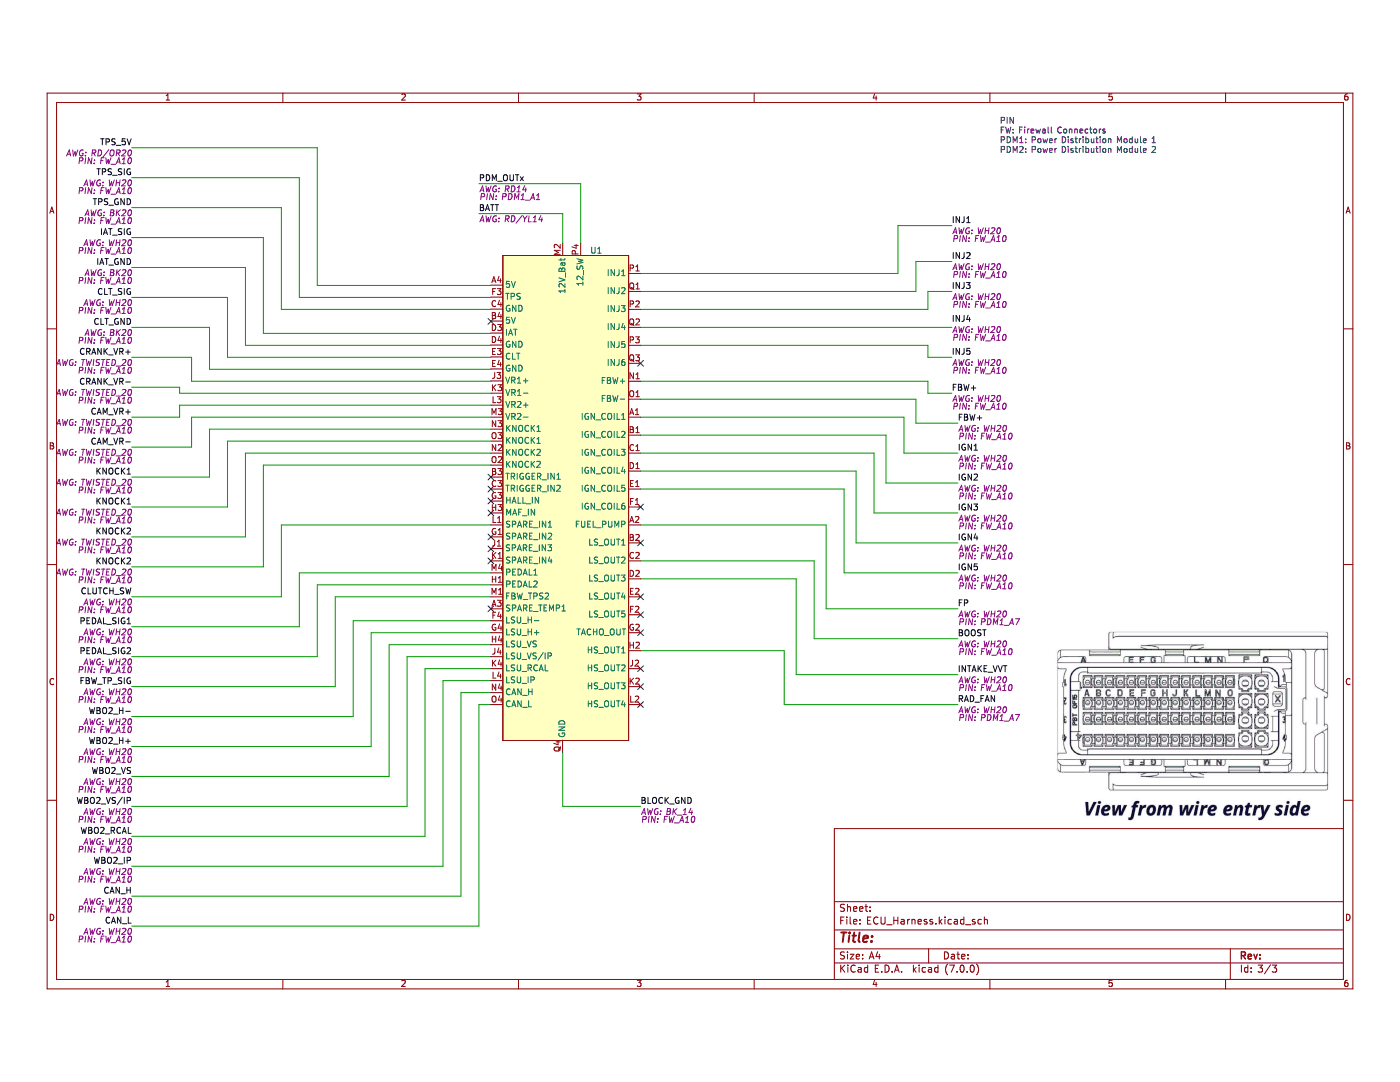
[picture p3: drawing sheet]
(kicad_sch (version 20230121) (generator eeschema)

 (paper "A4")

 (lib_symbols
  (symbol "RallyCarElectricals:PrimisECU" (in_bom yes) (on_board yes)
   (property "Reference" "U" (at 8.89 50.8 0) (effects (font (size 1.27 1.27))))
   (property "Value" "" (at 6.35 33.02 0) (effects (font (size 1.27 1.27))))
   (property "Footprint" "" (at 6.35 33.02 0) (effects (font (size 1.27 1.27)) hide))
   (property "Datasheet" "" (at 6.35 33.02 0) (effects (font (size 1.27 1.27)) hide))
   (symbol "PrimisECU_0_1"
    (rectangle (start -12.6677 49.4625) (end 14.0023 -53.4075) (stroke (width 0) (type default)) (fill (type background))))
   (symbol "PrimisECU_1_1"
    (pin input line (at 16.5423 15.1725 180) (length 2.54) (name "IGN_COIL1" (effects (font (size 1.27 1.27)))) (number "A1" (effects (font (size 1.27 1.27)))))
    (pin input line (at 16.5423 -7.6875 180) (length 2.54) (name "FUEL_PUMP" (effects (font (size 1.27 1.27)))) (number "A2" (effects (font (size 1.27 1.27)))))
    (pin input line (at -15.2077 -25.4675 0) (length 2.54) (name "SPARE_TEMP1" (effects (font (size 1.27 1.27)))) (number "A3" (effects (font (size 1.27 1.27)))))
    (pin input line (at -15.24 43.18 0) (length 2.54) (name "5V" (effects (font (size 1.27 1.27)))) (number "A4" (effects (font (size 1.27 1.27)))))
    (pin input line (at 16.5423 11.3625 180) (length 2.54) (name "IGN_COIL2" (effects (font (size 1.27 1.27)))) (number "B1" (effects (font (size 1.27 1.27)))))
    (pin input line (at 16.5423 -11.4975 180) (length 2.54) (name "LS_OUT1" (effects (font (size 1.27 1.27)))) (number "B2" (effects (font (size 1.27 1.27)))))
    (pin input line (at -15.2077 2.4725 0) (length 2.54) (name "TRIGGER_IN1" (effects (font (size 1.27 1.27)))) (number "B3" (effects (font (size 1.27 1.27)))))
    (pin input line (at -15.24 35.56 0) (length 2.54) (name "5V" (effects (font (size 1.27 1.27)))) (number "B4" (effects (font (size 1.27 1.27)))))
    (pin input line (at 16.5423 7.5525 180) (length 2.54) (name "IGN_COIL3" (effects (font (size 1.27 1.27)))) (number "C1" (effects (font (size 1.27 1.27)))))
    (pin input line (at 16.5423 -15.3075 180) (length 2.54) (name "LS_OUT2" (effects (font (size 1.27 1.27)))) (number "C2" (effects (font (size 1.27 1.27)))))
    (pin input line (at -15.2077 -0.0675 0) (length 2.54) (name "TRIGGER_IN2" (effects (font (size 1.27 1.27)))) (number "C3" (effects (font (size 1.27 1.27)))))
    (pin input line (at -15.24 38.1 0) (length 2.54) (name "GND" (effects (font (size 1.27 1.27)))) (number "C4" (effects (font (size 1.27 1.27)))))
    (pin input line (at 16.5423 3.7425 180) (length 2.54) (name "IGN_COIL4" (effects (font (size 1.27 1.27)))) (number "D1" (effects (font (size 1.27 1.27)))))
    (pin input line (at 16.5423 -19.1175 180) (length 2.54) (name "LS_OUT3" (effects (font (size 1.27 1.27)))) (number "D2" (effects (font (size 1.27 1.27)))))
    (pin input line (at -15.24 33.02 0) (length 2.54) (name "IAT" (effects (font (size 1.27 1.27)))) (number "D3" (effects (font (size 1.27 1.27)))))
    (pin input line (at -15.24 30.48 0) (length 2.54) (name "GND" (effects (font (size 1.27 1.27)))) (number "D4" (effects (font (size 1.27 1.27)))))
    (pin input line (at 16.5423 -0.0675 180) (length 2.54) (name "IGN_COIL5" (effects (font (size 1.27 1.27)))) (number "E1" (effects (font (size 1.27 1.27)))))
    (pin input line (at 16.5423 -22.9275 180) (length 2.54) (name "LS_OUT4" (effects (font (size 1.27 1.27)))) (number "E2" (effects (font (size 1.27 1.27)))))
    (pin input line (at -15.24 27.94 0) (length 2.54) (name "CLT" (effects (font (size 1.27 1.27)))) (number "E3" (effects (font (size 1.27 1.27)))))
    (pin input line (at -15.24 25.4 0) (length 2.54) (name "GND" (effects (font (size 1.27 1.27)))) (number "E4" (effects (font (size 1.27 1.27)))))
    (pin input line (at 16.5423 -3.8775 180) (length 2.54) (name "IGN_COIL6" (effects (font (size 1.27 1.27)))) (number "F1" (effects (font (size 1.27 1.27)))))
    (pin input line (at 16.5423 -26.7375 180) (length 2.54) (name "LS_OUT5" (effects (font (size 1.27 1.27)))) (number "F2" (effects (font (size 1.27 1.27)))))
    (pin input line (at -15.24 40.64 0) (length 2.54) (name "TPS" (effects (font (size 1.27 1.27)))) (number "F3" (effects (font (size 1.27 1.27)))))
    (pin input line (at -15.2077 -28.0075 0) (length 2.54) (name "LSU_H-" (effects (font (size 1.27 1.27)))) (number "F4" (effects (font (size 1.27 1.27)))))
    (pin input line (at -15.2077 -10.2275 0) (length 2.54) (name "SPARE_IN2" (effects (font (size 1.27 1.27)))) (number "G1" (effects (font (size 1.27 1.27)))))
    (pin input line (at 16.5423 -30.5475 180) (length 2.54) (name "TACHO_OUT" (effects (font (size 1.27 1.27)))) (number "G2" (effects (font (size 1.27 1.27)))))
    (pin input line (at -15.2077 -2.6075 0) (length 2.54) (name "HALL_IN" (effects (font (size 1.27 1.27)))) (number "G3" (effects (font (size 1.27 1.27)))))
    (pin input line (at -15.2077 -30.5475 0) (length 2.54) (name "LSU_H+" (effects (font (size 1.27 1.27)))) (number "G4" (effects (font (size 1.27 1.27)))))
    (pin input line (at -15.2077 -20.3875 0) (length 2.54) (name "PEDAL2" (effects (font (size 1.27 1.27)))) (number "H1" (effects (font (size 1.27 1.27)))))
    (pin input line (at 16.5423 -34.3575 180) (length 2.54) (name "HS_OUT1" (effects (font (size 1.27 1.27)))) (number "H2" (effects (font (size 1.27 1.27)))))
    (pin input line (at -15.2077 -5.1475 0) (length 2.54) (name "MAF_IN" (effects (font (size 1.27 1.27)))) (number "H3" (effects (font (size 1.27 1.27)))))
    (pin input line (at -15.2077 -33.0875 0) (length 2.54) (name "LSU_VS" (effects (font (size 1.27 1.27)))) (number "H4" (effects (font (size 1.27 1.27)))))
    (pin input line (at -15.24 -12.7 0) (length 2.54) (name "SPARE_IN3" (effects (font (size 1.27 1.27)))) (number "J1" (effects (font (size 1.27 1.27)))))
    (pin input line (at 16.5423 -38.1675 180) (length 2.54) (name "HS_OUT2" (effects (font (size 1.27 1.27)))) (number "J2" (effects (font (size 1.27 1.27)))))
    (pin input line (at -15.24 22.86 0) (length 2.54) (name "VR1+" (effects (font (size 1.27 1.27)))) (number "J3" (effects (font (size 1.27 1.27)))))
    (pin input line (at -15.2077 -35.6275 0) (length 2.54) (name "LSU_VS/IP" (effects (font (size 1.27 1.27)))) (number "J4" (effects (font (size 1.27 1.27)))))
    (pin input line (at -15.2077 -15.3075 0) (length 2.54) (name "SPARE_IN4" (effects (font (size 1.27 1.27)))) (number "K1" (effects (font (size 1.27 1.27)))))
    (pin input line (at 16.5423 -41.9775 180) (length 2.54) (name "HS_OUT3" (effects (font (size 1.27 1.27)))) (number "K2" (effects (font (size 1.27 1.27)))))
    (pin input line (at -15.2077 20.2525 0) (length 2.54) (name "VR1-" (effects (font (size 1.27 1.27)))) (number "K3" (effects (font (size 1.27 1.27)))))
    (pin input line (at -15.2077 -38.1675 0) (length 2.54) (name "LSU_RCAL" (effects (font (size 1.27 1.27)))) (number "K4" (effects (font (size 1.27 1.27)))))
    (pin input line (at -15.2077 -7.6875 0) (length 2.54) (name "SPARE_IN1" (effects (font (size 1.27 1.27)))) (number "L1" (effects (font (size 1.27 1.27)))))
    (pin input line (at 16.5423 -45.7875 180) (length 2.54) (name "HS_OUT4" (effects (font (size 1.27 1.27)))) (number "L2" (effects (font (size 1.27 1.27)))))
    (pin input line (at -15.2077 17.7125 0) (length 2.54) (name "VR2+" (effects (font (size 1.27 1.27)))) (number "L3" (effects (font (size 1.27 1.27)))))
    (pin input line (at -15.2077 -40.7075 0) (length 2.54) (name "LSU_IP" (effects (font (size 1.27 1.27)))) (number "L4" (effects (font (size 1.27 1.27)))))
    (pin input line (at -15.2077 -22.9275 0) (length 2.54) (name "FBW_TPS2" (effects (font (size 1.27 1.27)))) (number "M1" (effects (font (size 1.27 1.27)))))
    (pin input line (at 0.0323 52.0025 270) (length 2.54) (name "12V_Bat" (effects (font (size 1.27 1.27)))) (number "M2" (effects (font (size 1.27 1.27)))))
    (pin input line (at -15.2077 15.1725 0) (length 2.54) (name "VR2-" (effects (font (size 1.27 1.27)))) (number "M3" (effects (font (size 1.27 1.27)))))
    (pin input line (at -15.2077 -17.8475 0) (length 2.54) (name "PEDAL1" (effects (font (size 1.27 1.27)))) (number "M4" (effects (font (size 1.27 1.27)))))
    (pin input line (at 16.5423 22.7925 180) (length 2.54) (name "FBW+" (effects (font (size 1.27 1.27)))) (number "N1" (effects (font (size 1.27 1.27)))))
    (pin input line (at -15.2077 7.5525 0) (length 2.54) (name "KNOCK2" (effects (font (size 1.27 1.27)))) (number "N2" (effects (font (size 1.27 1.27)))))
    (pin input line (at -15.2077 12.6325 0) (length 2.54) (name "KNOCK1" (effects (font (size 1.27 1.27)))) (number "N3" (effects (font (size 1.27 1.27)))))
    (pin input line (at -15.2077 -43.2475 0) (length 2.54) (name "CAN_H" (effects (font (size 1.27 1.27)))) (number "N4" (effects (font (size 1.27 1.27)))))
    (pin input line (at 16.5423 18.9825 180) (length 2.54) (name "FBW-" (effects (font (size 1.27 1.27)))) (number "O1" (effects (font (size 1.27 1.27)))))
    (pin input line (at -15.2077 5.0125 0) (length 2.54) (name "KNOCK2" (effects (font (size 1.27 1.27)))) (number "O2" (effects (font (size 1.27 1.27)))))
    (pin input line (at -15.2077 10.0925 0) (length 2.54) (name "KNOCK1" (effects (font (size 1.27 1.27)))) (number "O3" (effects (font (size 1.27 1.27)))))
    (pin input line (at -15.2077 -45.7875 0) (length 2.54) (name "CAN_L" (effects (font (size 1.27 1.27)))) (number "O4" (effects (font (size 1.27 1.27)))))
    (pin input line (at 16.5423 45.6525 180) (length 2.54) (name "INJ1" (effects (font (size 1.27 1.27)))) (number "P1" (effects (font (size 1.27 1.27)))))
    (pin input line (at 16.5423 38.0325 180) (length 2.54) (name "INJ3" (effects (font (size 1.27 1.27)))) (number "P2" (effects (font (size 1.27 1.27)))))
    (pin input line (at 16.5423 30.4125 180) (length 2.54) (name "INJ5" (effects (font (size 1.27 1.27)))) (number "P3" (effects (font (size 1.27 1.27)))))
    (pin input line (at 3.8423 52.0025 270) (length 2.54) (name "12_SW" (effects (font (size 1.27 1.27)))) (number "P4" (effects (font (size 1.27 1.27)))))
    (pin input line (at 16.5423 41.8425 180) (length 2.54) (name "INJ2" (effects (font (size 1.27 1.27)))) (number "Q1" (effects (font (size 1.27 1.27)))))
    (pin input line (at 16.5423 34.2225 180) (length 2.54) (name "INJ4" (effects (font (size 1.27 1.27)))) (number "Q2" (effects (font (size 1.27 1.27)))))
    (pin input line (at 16.5423 26.6025 180) (length 2.54) (name "INJ6" (effects (font (size 1.27 1.27)))) (number "Q3" (effects (font (size 1.27 1.27)))))
    (pin input line (at 0 -55.88 90) (length 2.54) (name "GND" (effects (font (size 1.27 1.27)))) (number "Q4" (effects (font (size 1.27 1.27))))))))


 (no_connect (at 135.89 139.7))
 (no_connect (at 104.14 58.42))
 (no_connect (at 104.14 104.14))
 (no_connect (at 135.89 105.41))
 (no_connect (at 135.89 135.89))
 (no_connect (at 104.14 91.44))
 (no_connect (at 104.14 109.22))
 (no_connect (at 135.89 124.46))
 (no_connect (at 104.14 93.98))
 (no_connect (at 104.14 106.68))
 (no_connect (at 104.14 119.38))
 (no_connect (at 104.14 96.52))
 (no_connect (at 135.89 132.08))
 (no_connect (at 135.89 67.31))
 (no_connect (at 104.14 99.06))
 (no_connect (at 135.89 116.84))
 (no_connect (at 135.89 97.79))
 (no_connect (at 135.89 120.65))

 (wire (pts (xy 52.07 63.5) (xy 104.14 63.5)) (stroke (width 0) (type default)))
 (wire (pts (xy 71.12 135.89) (xy 71.12 116.84)) (stroke (width 0) (type default)))
 (wire (pts (xy 135.89 71.12) (xy 196.85 71.12)) (stroke (width 0) (type default)))
 (wire (pts (xy 63.5 111.76) (xy 104.14 111.76)) (stroke (width 0) (type default)))
 (wire (pts (xy 27.94 78.74) (xy 38.1 78.74)) (stroke (width 0) (type default)))
 (wire (pts (xy 119.38 161.29) (xy 135.89 161.29)) (stroke (width 0) (type default)))
 (wire (pts (xy 44.45 91.44) (xy 44.45 81.28)) (stroke (width 0) (type default)))
 (wire (pts (xy 135.89 101.6) (xy 175.26 101.6)) (stroke (width 0) (type default)))
 (wire (pts (xy 27.94 135.89) (xy 71.12 135.89)) (stroke (width 0) (type default)))
 (wire (pts (xy 78.74 148.59) (xy 78.74 124.46)) (stroke (width 0) (type default)))
 (wire (pts (xy 67.31 50.8) (xy 104.14 50.8)) (stroke (width 0) (type default)))
 (wire (pts (xy 27.94 104.14) (xy 52.07 104.14)) (stroke (width 0) (type default)))
 (wire (pts (xy 123.19 29.21) (xy 123.19 41.91)) (stroke (width 0) (type default)))
 (wire (pts (xy 135.89 52.07) (xy 194.31 52.07)) (stroke (width 0) (type default)))
 (wire (pts (xy 59.69 34.29) (xy 27.94 34.29)) (stroke (width 0) (type default)))
 (wire (pts (xy 59.69 55.88) (xy 59.69 34.29)) (stroke (width 0) (type default)))
 (wire (pts (xy 55.88 110.49) (xy 55.88 88.9)) (stroke (width 0) (type default)))
 (wire (pts (xy 104.14 139.7) (xy 101.6 139.7)) (stroke (width 0) (type default)))
 (wire (pts (xy 74.93 142.24) (xy 74.93 121.92)) (stroke (width 0) (type default)))
 (wire (pts (xy 27.94 91.44) (xy 44.45 91.44)) (stroke (width 0) (type default)))
 (wire (pts (xy 63.5 123.19) (xy 63.5 111.76)) (stroke (width 0) (type default)))
 (wire (pts (xy 27.94 180.34) (xy 97.79 180.34)) (stroke (width 0) (type default)))
 (wire (pts (xy 86.36 161.29) (xy 86.36 129.54)) (stroke (width 0) (type default)))
 (wire (pts (xy 52.07 104.14) (xy 52.07 86.36)) (stroke (width 0) (type default)))
 (wire (pts (xy 194.31 80.01) (xy 203.2 80.01)) (stroke (width 0) (type default)))
 (wire (pts (xy 135.89 55.88) (xy 196.85 55.88)) (stroke (width 0) (type default)))
 (wire (pts (xy 187.96 82.55) (xy 187.96 92.71)) (stroke (width 0) (type default)))
 (wire (pts (xy 38.1 72.39) (xy 38.1 73.66)) (stroke (width 0) (type default)))
 (wire (pts (xy 135.89 82.55) (xy 187.96 82.55)) (stroke (width 0) (type default)))
 (wire (pts (xy 40.64 71.12) (xy 104.14 71.12)) (stroke (width 0) (type default)))
 (wire (pts (xy 168.91 133.35) (xy 203.2 133.35)) (stroke (width 0) (type default)))
 (wire (pts (xy 166.37 139.7) (xy 203.2 139.7)) (stroke (width 0) (type default)))
 (wire (pts (xy 44.45 59.69) (xy 44.45 68.58)) (stroke (width 0) (type default)))
 (wire (pts (xy 40.64 85.09) (xy 40.64 78.74)) (stroke (width 0) (type default)))
 (wire (pts (xy 181.61 90.17) (xy 181.61 105.41)) (stroke (width 0) (type default)))
 (wire (pts (xy 27.94 129.54) (xy 67.31 129.54)) (stroke (width 0) (type default)))
 (wire (pts (xy 90.17 132.08) (xy 104.14 132.08)) (stroke (width 0) (type default)))
 (wire (pts (xy 135.89 59.69) (xy 201.93 59.69)) (stroke (width 0) (type default)))
 (wire (pts (xy 71.12 116.84) (xy 104.14 116.84)) (stroke (width 0) (type default)))
 (wire (pts (xy 82.55 154.94) (xy 82.55 127)) (stroke (width 0) (type default)))
 (wire (pts (xy 38.1 78.74) (xy 38.1 76.2)) (stroke (width 0) (type default)))
 (wire (pts (xy 101.6 186.69) (xy 27.94 186.69)) (stroke (width 0) (type default)))
 (wire (pts (xy 55.88 60.96) (xy 104.14 60.96)) (stroke (width 0) (type default)))
 (wire (pts (xy 196.85 55.88) (xy 196.85 52.07)) (stroke (width 0) (type default)))
 (wire (pts (xy 27.94 116.84) (xy 59.69 116.84)) (stroke (width 0) (type default)))
 (wire (pts (xy 38.1 73.66) (xy 104.14 73.66)) (stroke (width 0) (type default)))
 (wire (pts (xy 27.94 148.59) (xy 78.74 148.59)) (stroke (width 0) (type default)))
 (wire (pts (xy 179.07 93.98) (xy 179.07 111.76)) (stroke (width 0) (type default)))
 (wire (pts (xy 48.26 97.79) (xy 48.26 83.82)) (stroke (width 0) (type default)))
 (wire (pts (xy 44.45 68.58) (xy 104.14 68.58)) (stroke (width 0) (type default)))
 (wire (pts (xy 168.91 113.03) (xy 168.91 133.35)) (stroke (width 0) (type default)))
 (wire (pts (xy 27.94 72.39) (xy 38.1 72.39)) (stroke (width 0) (type default)))
 (wire (pts (xy 27.94 123.19) (xy 63.5 123.19)) (stroke (width 0) (type default)))
 (wire (pts (xy 27.94 142.24) (xy 74.93 142.24)) (stroke (width 0) (type default)))
 (wire (pts (xy 135.89 93.98) (xy 179.07 93.98)) (stroke (width 0) (type default)))
 (wire (pts (xy 187.96 92.71) (xy 203.2 92.71)) (stroke (width 0) (type default)))
 (wire (pts (xy 191.77 78.74) (xy 191.77 86.36)) (stroke (width 0) (type default)))
 (wire (pts (xy 196.85 73.66) (xy 201.93 73.66)) (stroke (width 0) (type default)))
 (wire (pts (xy 119.38 149.86) (xy 119.38 161.29)) (stroke (width 0) (type default)))
 (wire (pts (xy 135.89 63.5) (xy 196.85 63.5)) (stroke (width 0) (type default)))
 (wire (pts (xy 48.26 53.34) (xy 48.26 66.04)) (stroke (width 0) (type default)))
 (wire (pts (xy 93.98 173.99) (xy 93.98 134.62)) (stroke (width 0) (type default)))
 (wire (pts (xy 196.85 66.04) (xy 201.93 66.04)) (stroke (width 0) (type default)))
 (wire (pts (xy 27.94 161.29) (xy 86.36 161.29)) (stroke (width 0) (type default)))
 (wire (pts (xy 135.89 90.17) (xy 181.61 90.17)) (stroke (width 0) (type default)))
 (wire (pts (xy 27.94 40.64) (xy 55.88 40.64)) (stroke (width 0) (type default)))
 (wire (pts (xy 27.94 59.69) (xy 44.45 59.69)) (stroke (width 0) (type default)))
 (wire (pts (xy 27.94 53.34) (xy 48.26 53.34)) (stroke (width 0) (type default)))
 (wire (pts (xy 119.38 35.56) (xy 119.38 41.91)) (stroke (width 0) (type default)))
 (wire (pts (xy 55.88 88.9) (xy 104.14 88.9)) (stroke (width 0) (type default)))
 (wire (pts (xy 59.69 101.6) (xy 104.14 101.6)) (stroke (width 0) (type default)))
 (wire (pts (xy 172.72 125.73) (xy 203.2 125.73)) (stroke (width 0) (type default)))
 (wire (pts (xy 166.37 128.27) (xy 166.37 139.7)) (stroke (width 0) (type default)))
 (wire (pts (xy 191.77 86.36) (xy 203.2 86.36)) (stroke (width 0) (type default)))
 (wire (pts (xy 27.94 97.79) (xy 48.26 97.79)) (stroke (width 0) (type default)))
 (wire (pts (xy 135.89 48.26) (xy 190.5 48.26)) (stroke (width 0) (type default)))
 (wire (pts (xy 63.5 27.94) (xy 63.5 53.34)) (stroke (width 0) (type default)))
 (wire (pts (xy 27.94 167.64) (xy 90.17 167.64)) (stroke (width 0) (type default)))
 (wire (pts (xy 48.26 66.04) (xy 104.14 66.04)) (stroke (width 0) (type default)))
 (wire (pts (xy 190.5 38.1) (xy 201.93 38.1)) (stroke (width 0) (type default)))
 (wire (pts (xy 101.6 35.56) (xy 119.38 35.56)) (stroke (width 0) (type default)))
 (wire (pts (xy 181.61 105.41) (xy 203.2 105.41)) (stroke (width 0) (type default)))
 (wire (pts (xy 86.36 129.54) (xy 104.14 129.54)) (stroke (width 0) (type default)))
 (wire (pts (xy 52.07 86.36) (xy 104.14 86.36)) (stroke (width 0) (type default)))
 (wire (pts (xy 63.5 53.34) (xy 104.14 53.34)) (stroke (width 0) (type default)))
 (wire (pts (xy 40.64 78.74) (xy 104.14 78.74)) (stroke (width 0) (type default)))
 (wire (pts (xy 196.85 63.5) (xy 196.85 66.04)) (stroke (width 0) (type default)))
 (wire (pts (xy 185.42 99.06) (xy 203.2 99.06)) (stroke (width 0) (type default)))
 (wire (pts (xy 135.89 74.93) (xy 194.31 74.93)) (stroke (width 0) (type default)))
 (wire (pts (xy 59.69 116.84) (xy 59.69 101.6)) (stroke (width 0) (type default)))
 (wire (pts (xy 55.88 40.64) (xy 55.88 60.96)) (stroke (width 0) (type default)))
 (wire (pts (xy 82.55 127) (xy 104.14 127)) (stroke (width 0) (type default)))
 (wire (pts (xy 194.31 74.93) (xy 194.31 80.01)) (stroke (width 0) (type default)))
 (wire (pts (xy 48.26 83.82) (xy 104.14 83.82)) (stroke (width 0) (type default)))
 (wire (pts (xy 135.89 109.22) (xy 172.72 109.22)) (stroke (width 0) (type default)))
 (wire (pts (xy 27.94 66.04) (xy 40.64 66.04)) (stroke (width 0) (type default)))
 (wire (pts (xy 27.94 154.94) (xy 82.55 154.94)) (stroke (width 0) (type default)))
 (wire (pts (xy 194.31 52.07) (xy 194.31 45.72)) (stroke (width 0) (type default)))
 (wire (pts (xy 27.94 85.09) (xy 40.64 85.09)) (stroke (width 0) (type default)))
 (wire (pts (xy 101.6 139.7) (xy 101.6 186.69)) (stroke (width 0) (type default)))
 (wire (pts (xy 67.31 129.54) (xy 67.31 114.3)) (stroke (width 0) (type default)))
 (wire (pts (xy 135.89 113.03) (xy 168.91 113.03)) (stroke (width 0) (type default)))
 (wire (pts (xy 38.1 76.2) (xy 104.14 76.2)) (stroke (width 0) (type default)))
 (wire (pts (xy 74.93 121.92) (xy 104.14 121.92)) (stroke (width 0) (type default)))
 (wire (pts (xy 93.98 134.62) (xy 104.14 134.62)) (stroke (width 0) (type default)))
 (wire (pts (xy 194.31 45.72) (xy 201.93 45.72)) (stroke (width 0) (type default)))
 (wire (pts (xy 90.17 167.64) (xy 90.17 132.08)) (stroke (width 0) (type default)))
 (wire (pts (xy 104.14 55.88) (xy 59.69 55.88)) (stroke (width 0) (type default)))
 (wire (pts (xy 196.85 52.07) (xy 201.93 52.07)) (stroke (width 0) (type default)))
 (wire (pts (xy 52.07 46.99) (xy 52.07 63.5)) (stroke (width 0) (type default)))
 (wire (pts (xy 135.89 128.27) (xy 166.37 128.27)) (stroke (width 0) (type default)))
 (wire (pts (xy 135.89 86.36) (xy 185.42 86.36)) (stroke (width 0) (type default)))
 (wire (pts (xy 135.89 78.74) (xy 191.77 78.74)) (stroke (width 0) (type default)))
 (wire (pts (xy 97.79 137.16) (xy 104.14 137.16)) (stroke (width 0) (type default)))
 (wire (pts (xy 175.26 119.38) (xy 203.2 119.38)) (stroke (width 0) (type default)))
 (wire (pts (xy 172.72 109.22) (xy 172.72 125.73)) (stroke (width 0) (type default)))
 (wire (pts (xy 196.85 71.12) (xy 196.85 73.66)) (stroke (width 0) (type default)))
 (wire (pts (xy 27.94 110.49) (xy 55.88 110.49)) (stroke (width 0) (type default)))
 (wire (pts (xy 67.31 114.3) (xy 104.14 114.3)) (stroke (width 0) (type default)))
 (wire (pts (xy 40.64 66.04) (xy 40.64 71.12)) (stroke (width 0) (type default)))
 (wire (pts (xy 78.74 124.46) (xy 104.14 124.46)) (stroke (width 0) (type default)))
 (wire (pts (xy 179.07 111.76) (xy 203.2 111.76)) (stroke (width 0) (type default)))
 (wire (pts (xy 27.94 27.94) (xy 63.5 27.94)) (stroke (width 0) (type default)))
 (wire (pts (xy 27.94 173.99) (xy 93.98 173.99)) (stroke (width 0) (type default)))
 (wire (pts (xy 67.31 50.8) (xy 67.31 21.59)) (stroke (width 0) (type default)))
 (wire (pts (xy 97.79 180.34) (xy 97.79 137.16)) (stroke (width 0) (type default)))
 (wire (pts (xy 67.31 21.59) (xy 27.94 21.59)) (stroke (width 0) (type default)))
 (wire (pts (xy 185.42 86.36) (xy 185.42 99.06)) (stroke (width 0) (type default)))
 (wire (pts (xy 101.6 29.21) (xy 123.19 29.21)) (stroke (width 0) (type default)))
 (wire (pts (xy 190.5 48.26) (xy 190.5 38.1)) (stroke (width 0) (type default)))
 (wire (pts (xy 27.94 46.99) (xy 52.07 46.99)) (stroke (width 0) (type default)))
 (wire (pts (xy 175.26 101.6) (xy 175.26 119.38)) (stroke (width 0) (type default)))
 (wire (pts (xy 44.45 81.28) (xy 104.14 81.28)) (stroke (width 0) (type default)))

 (image (at 253.365 143.51) (scale 0.875699)
  (data))

 (text "PIN\nFW: Firewall Connectors\nPDM1: Power Distribution Module 1\nPDM2: Power Distribution Module 2" (at 212.09 22.86 0) (effects (font (size 1.27 1.27)) (justify left bottom)))

 (label "CAM_VR-" (at 27.94 85.09 180) (fields_autoplaced) (effects (font (size 1.27 1.27)) (justify right bottom))
  (property "AWG" "TWISTED_20" (at 27.94 86.36 0) (show_name) (effects (font (size 1.27 1.27) italic) (justify right)))
  (property "PIN" "FW_A10" (at 27.94 88.011 0) (show_name) (effects (font (size 1.27 1.27) italic) (justify right))))
 (label "CRANK_VR-" (at 27.94 72.39 180) (fields_autoplaced) (effects (font (size 1.27 1.27)) (justify right bottom))
  (property "AWG" "TWISTED_20" (at 27.94 73.66 0) (show_name) (effects (font (size 1.27 1.27) italic) (justify right)))
  (property "PIN" "FW_A10" (at 27.94 75.311 0) (show_name) (effects (font (size 1.27 1.27) italic) (justify right))))
 (label "WBO2_VS" (at 27.94 154.94 180) (fields_autoplaced) (effects (font (size 1.27 1.27)) (justify right bottom))
  (property "AWG" "WH20" (at 27.94 156.21 0) (show_name) (effects (font (size 1.27 1.27) italic) (justify right)))
  (property "PIN" "FW_A10" (at 27.94 157.861 0) (show_name) (effects (font (size 1.27 1.27) italic) (justify right))))
 (label "FBW_TP_SIG" (at 27.94 135.89 180) (fields_autoplaced) (effects (font (size 1.27 1.27)) (justify right bottom))
  (property "AWG" "WH20" (at 27.94 137.16 0) (show_name) (effects (font (size 1.27 1.27) italic) (justify right)))
  (property "PIN" "FW_A10" (at 27.94 138.811 0) (show_name) (effects (font (size 1.27 1.27) italic) (justify right))))
 (label "BOOST" (at 203.2 125.73 0) (fields_autoplaced) (effects (font (size 1.27 1.27)) (justify left bottom))
  (property "AWG" "WH20" (at 203.2 127 0) (show_name) (effects (font (size 1.27 1.27) italic) (justify left)))
  (property "PIN" "FW_A10" (at 203.2 128.651 0) (show_name) (effects (font (size 1.27 1.27) italic) (justify left))))
 (label "IGN2" (at 203.2 92.71 0) (fields_autoplaced) (effects (font (size 1.27 1.27)) (justify left bottom))
  (property "AWG" "WH20" (at 203.2 93.98 0) (show_name) (effects (font (size 1.27 1.27) italic) (justify left)))
  (property "PIN" "FW_A10" (at 203.2 95.631 0) (show_name) (effects (font (size 1.27 1.27) italic) (justify left))))
 (label "FBW+" (at 201.93 73.66 0) (fields_autoplaced) (effects (font (size 1.27 1.27)) (justify left bottom))
  (property "AWG" "WH20" (at 201.93 74.93 0) (show_name) (effects (font (size 1.27 1.27) italic) (justify left)))
  (property "PIN" "FW_A10" (at 201.93 76.581 0) (show_name) (effects (font (size 1.27 1.27) italic) (justify left))))
 (label "INJ5" (at 201.93 66.04 0) (fields_autoplaced) (effects (font (size 1.27 1.27)) (justify left bottom))
  (property "AWG" "WH20" (at 201.93 67.31 0) (show_name) (effects (font (size 1.27 1.27) italic) (justify left)))
  (property "PIN" "FW_A10" (at 201.93 68.961 0) (show_name) (effects (font (size 1.27 1.27) italic) (justify left))))
 (label "FP" (at 203.2 119.38 0) (fields_autoplaced) (effects (font (size 1.27 1.27)) (justify left bottom))
  (property "AWG" "WH20" (at 203.2 120.65 0) (show_name) (effects (font (size 1.27 1.27) italic) (justify left)))
  (property "PIN" "PDM1_A7" (at 203.2 122.301 0) (show_name) (effects (font (size 1.27 1.27) italic) (justify left))))
 (label "IGN4" (at 203.2 105.41 0) (fields_autoplaced) (effects (font (size 1.27 1.27)) (justify left bottom))
  (property "AWG" "WH20" (at 203.2 106.68 0) (show_name) (effects (font (size 1.27 1.27) italic) (justify left)))
  (property "PIN" "FW_A10" (at 203.2 108.331 0) (show_name) (effects (font (size 1.27 1.27) italic) (justify left))))
 (label "TPS_SIG" (at 27.94 27.94 180) (fields_autoplaced) (effects (font (size 1.27 1.27)) (justify right bottom))
  (property "AWG" "WH20" (at 27.94 29.21 0) (show_name) (effects (font (size 1.27 1.27) italic) (justify right)))
  (property "PIN" "FW_A10" (at 27.94 30.861 0) (show_name) (effects (font (size 1.27 1.27) italic) (justify right))))
 (label "WBO2_RCAL" (at 27.94 167.64 180) (fields_autoplaced) (effects (font (size 1.27 1.27)) (justify right bottom))
  (property "AWG" "WH20" (at 27.94 168.91 0) (show_name) (effects (font (size 1.27 1.27) italic) (justify right)))
  (property "PIN" "FW_A10" (at 27.94 170.561 0) (show_name) (effects (font (size 1.27 1.27) italic) (justify right))))
 (label "IGN3" (at 203.2 99.06 0) (fields_autoplaced) (effects (font (size 1.27 1.27)) (justify left bottom))
  (property "AWG" "WH20" (at 203.2 100.33 0) (show_name) (effects (font (size 1.27 1.27) italic) (justify left)))
  (property "PIN" "FW_A10" (at 203.2 101.981 0) (show_name) (effects (font (size 1.27 1.27) italic) (justify left))))
 (label "PEDAL_SIG2" (at 27.94 129.54 180) (fields_autoplaced) (effects (font (size 1.27 1.27)) (justify right bottom))
  (property "AWG" "WH20" (at 27.94 130.81 0) (show_name) (effects (font (size 1.27 1.27) italic) (justify right)))
  (property "PIN" "FW_A10" (at 27.94 132.461 0) (show_name) (effects (font (size 1.27 1.27) italic) (justify right))))
 (label "IGN5" (at 203.2 111.76 0) (fields_autoplaced) (effects (font (size 1.27 1.27)) (justify left bottom))
  (property "AWG" "WH20" (at 203.2 113.03 0) (show_name) (effects (font (size 1.27 1.27) italic) (justify left)))
  (property "PIN" "FW_A10" (at 203.2 114.681 0) (show_name) (effects (font (size 1.27 1.27) italic) (justify left))))
 (label "KNOCK2" (at 27.94 104.14 180) (fields_autoplaced) (effects (font (size 1.27 1.27)) (justify right bottom))
  (property "AWG" "TWISTED_20" (at 27.94 105.41 0) (show_name) (effects (font (size 1.27 1.27) italic) (justify right)))
  (property "PIN" "FW_A10" (at 27.94 107.061 0) (show_name) (effects (font (size 1.27 1.27) italic) (justify right))))
 (label "CAM_VR+" (at 27.94 78.74 180) (fields_autoplaced) (effects (font (size 1.27 1.27)) (justify right bottom))
  (property "AWG" "TWISTED_20" (at 27.94 80.01 0) (show_name) (effects (font (size 1.27 1.27) italic) (justify right)))
  (property "PIN" "FW_A10" (at 27.94 81.661 0) (show_name) (effects (font (size 1.27 1.27) italic) (justify right))))
 (label "CRANK_VR+" (at 27.94 66.04 180) (fields_autoplaced) (effects (font (size 1.27 1.27)) (justify right bottom))
  (property "AWG" "TWISTED_20" (at 27.94 67.31 0) (show_name) (effects (font (size 1.27 1.27) italic) (justify right)))
  (property "PIN" "FW_A10" (at 27.94 68.961 0) (show_name) (effects (font (size 1.27 1.27) italic) (justify right))))
 (label "KNOCK1" (at 27.94 97.79 180) (fields_autoplaced) (effects (font (size 1.27 1.27)) (justify right bottom))
  (property "AWG" "TWISTED_20" (at 27.94 99.06 0) (show_name) (effects (font (size 1.27 1.27) italic) (justify right)))
  (property "PIN" "FW_A10" (at 27.94 100.711 0) (show_name) (effects (font (size 1.27 1.27) italic) (justify right))))
 (label "FBW+" (at 203.2 80.01 0) (fields_autoplaced) (effects (font (size 1.27 1.27)) (justify left bottom))
  (property "AWG" "WH20" (at 203.2 81.28 0) (show_name) (effects (font (size 1.27 1.27) italic) (justify left)))
  (property "PIN" "FW_A10" (at 203.2 82.931 0) (show_name) (effects (font (size 1.27 1.27) italic) (justify left))))
 (label "CAN_H" (at 27.94 180.34 180) (fields_autoplaced) (effects (font (size 1.27 1.27)) (justify right bottom))
  (property "AWG" "WH20" (at 27.94 181.61 0) (show_name) (effects (font (size 1.27 1.27) italic) (justify right)))
  (property "PIN" "FW_A10" (at 27.94 183.261 0) (show_name) (effects (font (size 1.27 1.27) italic) (justify right))))
 (label "BLOCK_GND" (at 135.89 161.29 0) (fields_autoplaced) (effects (font (size 1.27 1.27)) (justify left bottom))
  (property "AWG" "BK_14" (at 135.89 162.56 0) (show_name) (effects (font (size 1.27 1.27) italic) (justify left)))
  (property "PIN" "FW_A10" (at 135.89 164.211 0) (show_name) (effects (font (size 1.27 1.27) italic) (justify left))))
 (label "KNOCK1" (at 27.94 91.44 180) (fields_autoplaced) (effects (font (size 1.27 1.27)) (justify right bottom))
  (property "AWG" "TWISTED_20" (at 27.94 92.71 0) (show_name) (effects (font (size 1.27 1.27) italic) (justify right)))
  (property "PIN" "FW_A10" (at 27.94 94.361 0) (show_name) (effects (font (size 1.27 1.27) italic) (justify right))))
 (label "PDM_OUTx" (at 101.6 29.21 0) (fields_autoplaced) (effects (font (size 1.27 1.27)) (justify left bottom))
  (property "AWG" "RD14" (at 101.6 30.48 0) (show_name) (effects (font (size 1.27 1.27) italic) (justify left)))
  (property "PIN" "PDM1_A1" (at 101.6 32.131 0) (show_name) (effects (font (size 1.27 1.27) italic) (justify left))))
 (label "WBO2_IP" (at 27.94 173.99 180) (fields_autoplaced) (effects (font (size 1.27 1.27)) (justify right bottom))
  (property "AWG" "WH20" (at 27.94 175.26 0) (show_name) (effects (font (size 1.27 1.27) italic) (justify right)))
  (property "PIN" "FW_A10" (at 27.94 176.911 0) (show_name) (effects (font (size 1.27 1.27) italic) (justify right))))
 (label "RAD_FAN" (at 203.2 139.7 0) (fields_autoplaced) (effects (font (size 1.27 1.27)) (justify left bottom))
  (property "AWG" "WH20" (at 203.2 140.97 0) (show_name) (effects (font (size 1.27 1.27) italic) (justify left)))
  (property "PIN" "PDM1_A7" (at 203.2 142.621 0) (show_name) (effects (font (size 1.27 1.27) italic) (justify left))))
 (label "IGN1" (at 203.2 86.36 0) (fields_autoplaced) (effects (font (size 1.27 1.27)) (justify left bottom))
  (property "AWG" "WH20" (at 203.2 87.63 0) (show_name) (effects (font (size 1.27 1.27) italic) (justify left)))
  (property "PIN" "FW_A10" (at 203.2 89.281 0) (show_name) (effects (font (size 1.27 1.27) italic) (justify left))))
 (label "INJ2" (at 201.93 45.72 0) (fields_autoplaced) (effects (font (size 1.27 1.27)) (justify left bottom))
  (property "AWG" "WH20" (at 201.93 46.99 0) (show_name) (effects (font (size 1.27 1.27) italic) (justify left)))
  (property "PIN" "FW_A10" (at 201.93 48.641 0) (show_name) (effects (font (size 1.27 1.27) italic) (justify left))))
 (label "CAN_L" (at 27.94 186.69 180) (fields_autoplaced) (effects (font (size 1.27 1.27)) (justify right bottom))
  (property "AWG" "WH20" (at 27.94 187.96 0) (show_name) (effects (font (size 1.27 1.27) italic) (justify right)))
  (property "PIN" "FW_A10" (at 27.94 189.611 0) (show_name) (effects (font (size 1.27 1.27) italic) (justify right))))
 (label "CLUTCH_SW" (at 27.94 116.84 180) (fields_autoplaced) (effects (font (size 1.27 1.27)) (justify right bottom))
  (property "AWG" "WH20" (at 27.94 118.11 0) (show_name) (effects (font (size 1.27 1.27) italic) (justify right)))
  (property "PIN" "FW_A10" (at 27.94 119.761 0) (show_name) (effects (font (size 1.27 1.27) italic) (justify right))))
 (label "BATT" (at 101.6 35.56 0) (fields_autoplaced) (effects (font (size 1.27 1.27)) (justify left bottom))
  (property "AWG" "RD/YL14" (at 101.6 36.83 0) (show_name) (effects (font (size 1.27 1.27) italic) (justify left))))
 (label "INJ1" (at 201.93 38.1 0) (fields_autoplaced) (effects (font (size 1.27 1.27)) (justify left bottom))
  (property "AWG" "WH20" (at 201.93 39.37 0) (show_name) (effects (font (size 1.27 1.27) italic) (justify left)))
  (property "PIN" "FW_A10" (at 201.93 41.021 0) (show_name) (effects (font (size 1.27 1.27) italic) (justify left))))
 (label "WBO2_H-" (at 27.94 142.24 180) (fields_autoplaced) (effects (font (size 1.27 1.27)) (justify right bottom))
  (property "AWG" "WH20" (at 27.94 143.51 0) (show_name) (effects (font (size 1.27 1.27) italic) (justify right)))
  (property "PIN" "FW_A10" (at 27.94 145.161 0) (show_name) (effects (font (size 1.27 1.27) italic) (justify right))))
 (label "WBO2_H+" (at 27.94 148.59 180) (fields_autoplaced) (effects (font (size 1.27 1.27)) (justify right bottom))
  (property "AWG" "WH20" (at 27.94 149.86 0) (show_name) (effects (font (size 1.27 1.27) italic) (justify right)))
  (property "PIN" "FW_A10" (at 27.94 151.511 0) (show_name) (effects (font (size 1.27 1.27) italic) (justify right))))
 (label "WBO2_VS{slash}IP" (at 27.94 161.29 180) (fields_autoplaced) (effects (font (size 1.27 1.27)) (justify right bottom))
  (property "AWG" "WH20" (at 27.94 162.56 0) (show_name) (effects (font (size 1.27 1.27) italic) (justify right)))
  (property "PIN" "FW_A10" (at 27.94 164.211 0) (show_name) (effects (font (size 1.27 1.27) italic) (justify right))))
 (label "TPS_5V" (at 27.94 21.59 180) (fields_autoplaced) (effects (font (size 1.27 1.27)) (justify right bottom))
  (property "AWG" "RD/OR20" (at 27.94 22.86 0) (show_name) (effects (font (size 1.27 1.27) italic) (justify right)))
  (property "PIN" "FW_A10" (at 27.94 24.511 0) (show_name) (effects (font (size 1.27 1.27) italic) (justify right))))
 (label "INJ4" (at 201.93 59.055 0) (fields_autoplaced) (effects (font (size 1.27 1.27)) (justify left bottom))
  (property "AWG" "WH20" (at 201.93 60.325 0) (show_name) (effects (font (size 1.27 1.27) italic) (justify left)))
  (property "PIN" "FW_A10" (at 201.93 61.976 0) (show_name) (effects (font (size 1.27 1.27) italic) (justify left))))
 (label "INTAKE_VVT" (at 203.2 133.35 0) (fields_autoplaced) (effects (font (size 1.27 1.27)) (justify left bottom))
  (property "AWG" "WH20" (at 203.2 134.62 0) (show_name) (effects (font (size 1.27 1.27) italic) (justify left)))
  (property "PIN" "FW_A10" (at 203.2 136.271 0) (show_name) (effects (font (size 1.27 1.27) italic) (justify left))))
 (label "IAT_SIG" (at 27.94 40.64 180) (fields_autoplaced) (effects (font (size 1.27 1.27)) (justify right bottom))
  (property "AWG" "WH20" (at 27.94 41.91 0) (show_name) (effects (font (size 1.27 1.27) italic) (justify right)))
  (property "PIN" "FW_A10" (at 27.94 43.561 0) (show_name) (effects (font (size 1.27 1.27) italic) (justify right))))
 (label "CLT_SIG" (at 27.94 53.34 180) (fields_autoplaced) (effects (font (size 1.27 1.27)) (justify right bottom))
  (property "AWG" "WH20" (at 27.94 54.61 0) (show_name) (effects (font (size 1.27 1.27) italic) (justify right)))
  (property "PIN" "FW_A10" (at 27.94 56.261 0) (show_name) (effects (font (size 1.27 1.27) italic) (justify right))))
 (label "KNOCK2" (at 27.94 110.49 180) (fields_autoplaced) (effects (font (size 1.27 1.27)) (justify right bottom))
  (property "AWG" "TWISTED_20" (at 27.94 111.76 0) (show_name) (effects (font (size 1.27 1.27) italic) (justify right)))
  (property "PIN" "FW_A10" (at 27.94 113.411 0) (show_name) (effects (font (size 1.27 1.27) italic) (justify right))))
 (label "INJ3" (at 201.93 52.07 0) (fields_autoplaced) (effects (font (size 1.27 1.27)) (justify left bottom))
  (property "AWG" "WH20" (at 201.93 53.34 0) (show_name) (effects (font (size 1.27 1.27) italic) (justify left)))
  (property "PIN" "FW_A10" (at 201.93 54.991 0) (show_name) (effects (font (size 1.27 1.27) italic) (justify left))))
 (label "PEDAL_SIG1" (at 27.94 123.19 180) (fields_autoplaced) (effects (font (size 1.27 1.27)) (justify right bottom))
  (property "AWG" "WH20" (at 27.94 124.46 0) (show_name) (effects (font (size 1.27 1.27) italic) (justify right)))
  (property "PIN" "FW_A10" (at 27.94 126.111 0) (show_name) (effects (font (size 1.27 1.27) italic) (justify right))))
 (label "IAT_GND" (at 27.94 46.99 180) (fields_autoplaced) (effects (font (size 1.27 1.27)) (justify right bottom))
  (property "AWG" "BK20" (at 27.94 48.26 0) (show_name) (effects (font (size 1.27 1.27) italic) (justify right)))
  (property "PIN" "FW_A10" (at 27.94 49.911 0) (show_name) (effects (font (size 1.27 1.27) italic) (justify right))))
 (label "CLT_GND" (at 27.94 59.69 180) (fields_autoplaced) (effects (font (size 1.27 1.27)) (justify right bottom))
  (property "AWG" "BK20" (at 27.94 60.96 0) (show_name) (effects (font (size 1.27 1.27) italic) (justify right)))
  (property "PIN" "FW_A10" (at 27.94 62.611 0) (show_name) (effects (font (size 1.27 1.27) italic) (justify right))))
 (label "TPS_GND" (at 27.94 34.29 180) (fields_autoplaced) (effects (font (size 1.27 1.27)) (justify right bottom))
  (property "AWG" "BK20" (at 27.94 35.56 0) (show_name) (effects (font (size 1.27 1.27) italic) (justify right)))
  (property "PIN" "FW_A10" (at 27.94 37.211 0) (show_name) (effects (font (size 1.27 1.27) italic) (justify right))))

 (symbol (lib_id "RallyCarElectricals:PrimisECU") (at 119.3477 93.9125 0) (unit 1) (in_bom yes) (on_board yes) (dnp no) (fields_autoplaced)
  (property "Reference" "U1" (at 125.1459 43.4881 0) (effects (font (size 1.27 1.27)) (justify left)))
  (property "Value" "~" (at 125.6977 60.8925 0) (effects (font (size 1.27 1.27))))
  (property "Footprint" "" (at 125.6977 60.8925 0) (effects (font (size 1.27 1.27)) hide))
  (property "Datasheet" "" (at 125.6977 60.8925 0) (effects (font (size 1.27 1.27)) hide)) (pin "A1") (pin "A2") (pin "A3") (pin "A4") (pin "B1") (pin "B2") (pin "B3") (pin "B4") (pin "C1") (pin "C2") (pin "C3") (pin "C4") (pin "D1") (pin "D2") (pin "D3") (pin "D4") (pin "E1") (pin "E2") (pin "E3") (pin "E4") (pin "F1") (pin "F2") (pin "F3") (pin "F4") (pin "G1") (pin "G2") (pin "G3") (pin "G4") (pin "H1") (pin "H2") (pin "H3") (pin "H4") (pin "J1") (pin "J2") (pin "J3") (pin "J4") (pin "K1") (pin "K2") (pin "K3") (pin "K4") (pin "L1") (pin "L2") (pin "L3") (pin "L4") (pin "M1") (pin "M2") (pin "M3") (pin "M4") (pin "N1") (pin "N2") (pin "N3") (pin "N4") (pin "O1") (pin "O2") (pin "O3") (pin "O4") (pin "P1") (pin "P2") (pin "P3") (pin "P4") (pin "Q1") (pin "Q2") (pin "Q3") (pin "Q4")))
